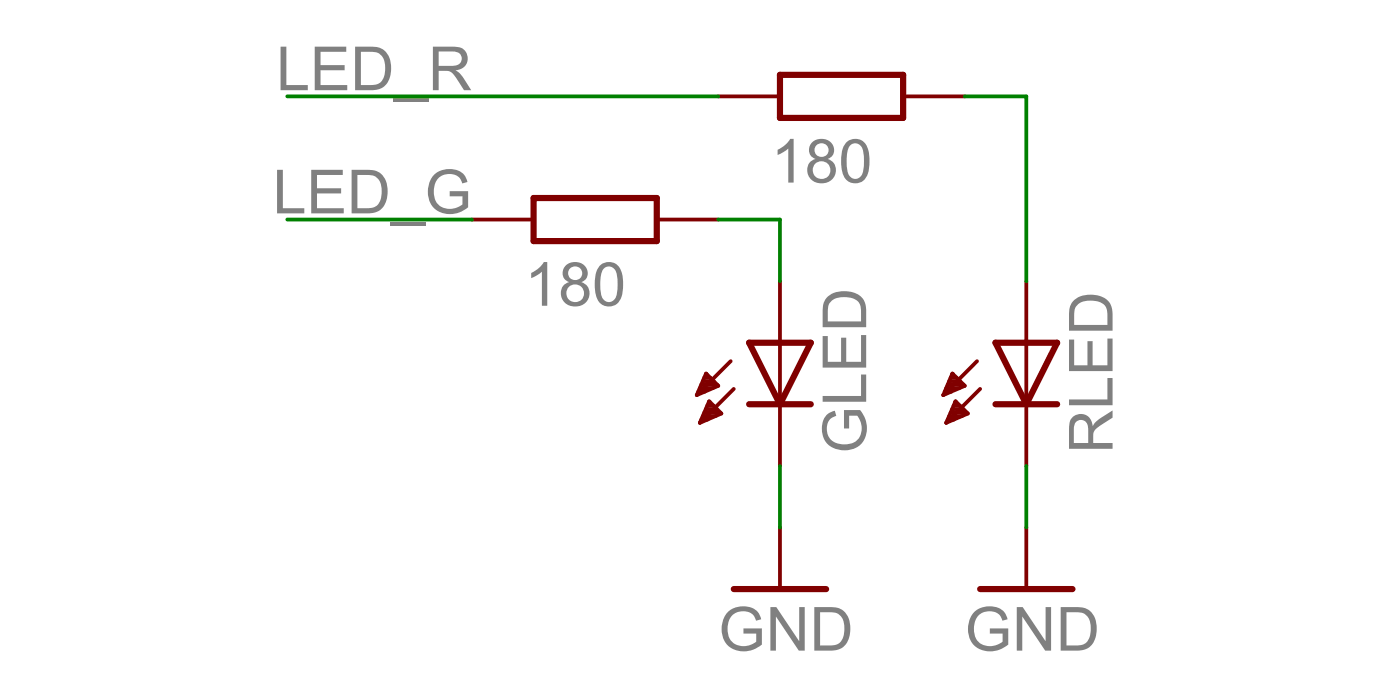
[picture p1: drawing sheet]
<svg xmlns="http://www.w3.org/2000/svg" width="220mm" height="110mm" viewBox="0 0 220 110" stroke-linecap="round" stroke-linejoin="round" font-family="sans-serif">
<g fill="#800000" stroke="#800000" stroke-width=".97">
<path d="M127.5 53.9l-4.9 9.7z"/>
<path d="M117.8 53.9l4.8 9.7z"/>
<path d="M122.6 63.6h4.9z"/>
<path d="M117.8 63.6h4.8z"/>
<path d="M122.6 53.9h4.9z"/>
<path d="M117.8 53.9h4.8z"/>
<path d="M166.2 53.9l-4.8 9.7z"/>
<path d="M156.5 53.9l4.9 9.7z"/>
<path d="M161.4 63.6h4.8z"/>
<path d="M156.5 63.6h4.9z"/>
<path d="M161.4 53.9h4.8z"/>
<path d="M156.5 53.9h4.9z"/>
<path d="M83.9 31.1h19.4z"/>
<path d="M83.9 37.9h19.4z"/>
<path d="M83.9 31.1v6.8z"/>
<path d="M103.3 31.1v6.8z"/>
<path d="M122.6 11.8h19.4z"/>
<path d="M122.6 18.5h19.4z"/>
<path d="M122.6 11.8v6.7z"/>
<path d="M142 11.8v6.7z"/>
<path d="M115.4 92.6h14.5z"/>
<path d="M154.1 92.6h14.5z"/>
</g>
<g fill="#800000" stroke="#800000" stroke-width=".59">
<path d="M122.6 63.6v9.7z"/>
<path d="M122.6 44.2v9.7z"/>
<path d="M122.6 53.9v9.7z"/>
<path d="M114.9 56.8l-5.3 5.3z"/>
<path d="M115.4 61.2l-5.4 5.3z"/>
<path d="M111 58.7l-1.4 3.4z"/>
<path d="M111 58.7l1.9 2z"/>
<path d="M109.6 62.1l3.3-1.4z"/>
<path d="M109.8 61.6h1z"/>
<path d="M110 61h2.1z"/>
<path d="M110.3 60.5h2.5z"/>
<path d="M110.5 59.9h1.7z"/>
<path d="M110.7 59.4h1z"/>
<path d="M111 58.8h.1z"/>
<path d="M111.5 63.1l-1.5 3.4z"/>
<path d="M111.5 63.1l1.9 1.9z"/>
<path d="M110 66.5l3.4-1.5z"/>
<path d="M110.3 66h1z"/>
<path d="M110.5 65.4h2z"/>
<path d="M110.7 64.9h2.6z"/>
<path d="M111 64.3h1.7z"/>
<path d="M111.2 63.8h1z"/>
<path d="M111.4 63.2h.2z"/>
<path d="M161.4 63.6v9.7z"/>
<path d="M161.4 44.2v9.7z"/>
<path d="M161.4 53.9v9.7z"/>
<path d="M153.6 56.8l-5.3 5.3z"/>
<path d="M154.1 61.2l-5.3 5.3z"/>
<path d="M149.8 58.7l-1.5 3.4z"/>
<path d="M149.8 58.7l1.9 2z"/>
<path d="M148.3 62.1l3.4-1.4z"/>
<path d="M148.5 61.6h1.1z"/>
<path d="M148.8 61h2.1z"/>
<path d="M149 60.5h2.5z"/>
<path d="M149.2 59.9h1.8z"/>
<path d="M149.5 59.4h.9z"/>
<path d="M149.7 58.8h.2z"/>
<path d="M150.2 63.1l-1.4 3.4z"/>
<path d="M150.2 63.1l2 1.9z"/>
<path d="M148.8 66.5l3.4-1.5z"/>
<path d="M149 66h1z"/>
<path d="M149.2 65.4h2.1z"/>
<path d="M149.5 64.9h2.5z"/>
<path d="M149.7 64.3h1.8z"/>
<path d="M149.9 63.8h1z"/>
<path d="M150.2 63.2h.2z"/>
<path d="M74.2 34.5h9.7z"/>
<path d="M103.3 34.5h9.6z"/>
<path d="M112.9 15.2h9.7z"/>
<path d="M142 15.2h9.7z"/>
<path d="M122.6 82.9v9.7z"/>
<path d="M161.4 82.9v9.7z"/>
</g>
<g fill="#008000" stroke="#008000" stroke-width=".59">
<path d="M122.6 73.3v9.6z"/>
<path d="M161.4 73.3v9.6z"/>
<path d="M112.9 34.5h9.7z"/>
<path d="M122.6 34.5v9.7z"/>
<path d="M151.7 15.2h9.7z"/>
<path d="M161.4 15.2v29z"/>
<path d="M45.2 34.5h29z"/>
<path d="M45.2 15.2h67.7z"/>
</g>
<g font-size="10.7" fill="#808080">
<text x="43.4" y="14.2">LED_R</text>
<text x="121.2" y="28.7">180</text>
<text x="42.9" y="33.6">LED_G</text>
<text x="82.5" y="48.1">180</text>
<text x="136.2" y="71.3" transform="rotate(-90 136.2 71.3)">GLED</text>
<text x="174.9" y="71.3" transform="rotate(-90 174.9 71.3)">RLED</text>
<text x="113" y="102.3">GND</text>
<text x="151.7" y="102.3">GND</text>
</g>
</svg>
